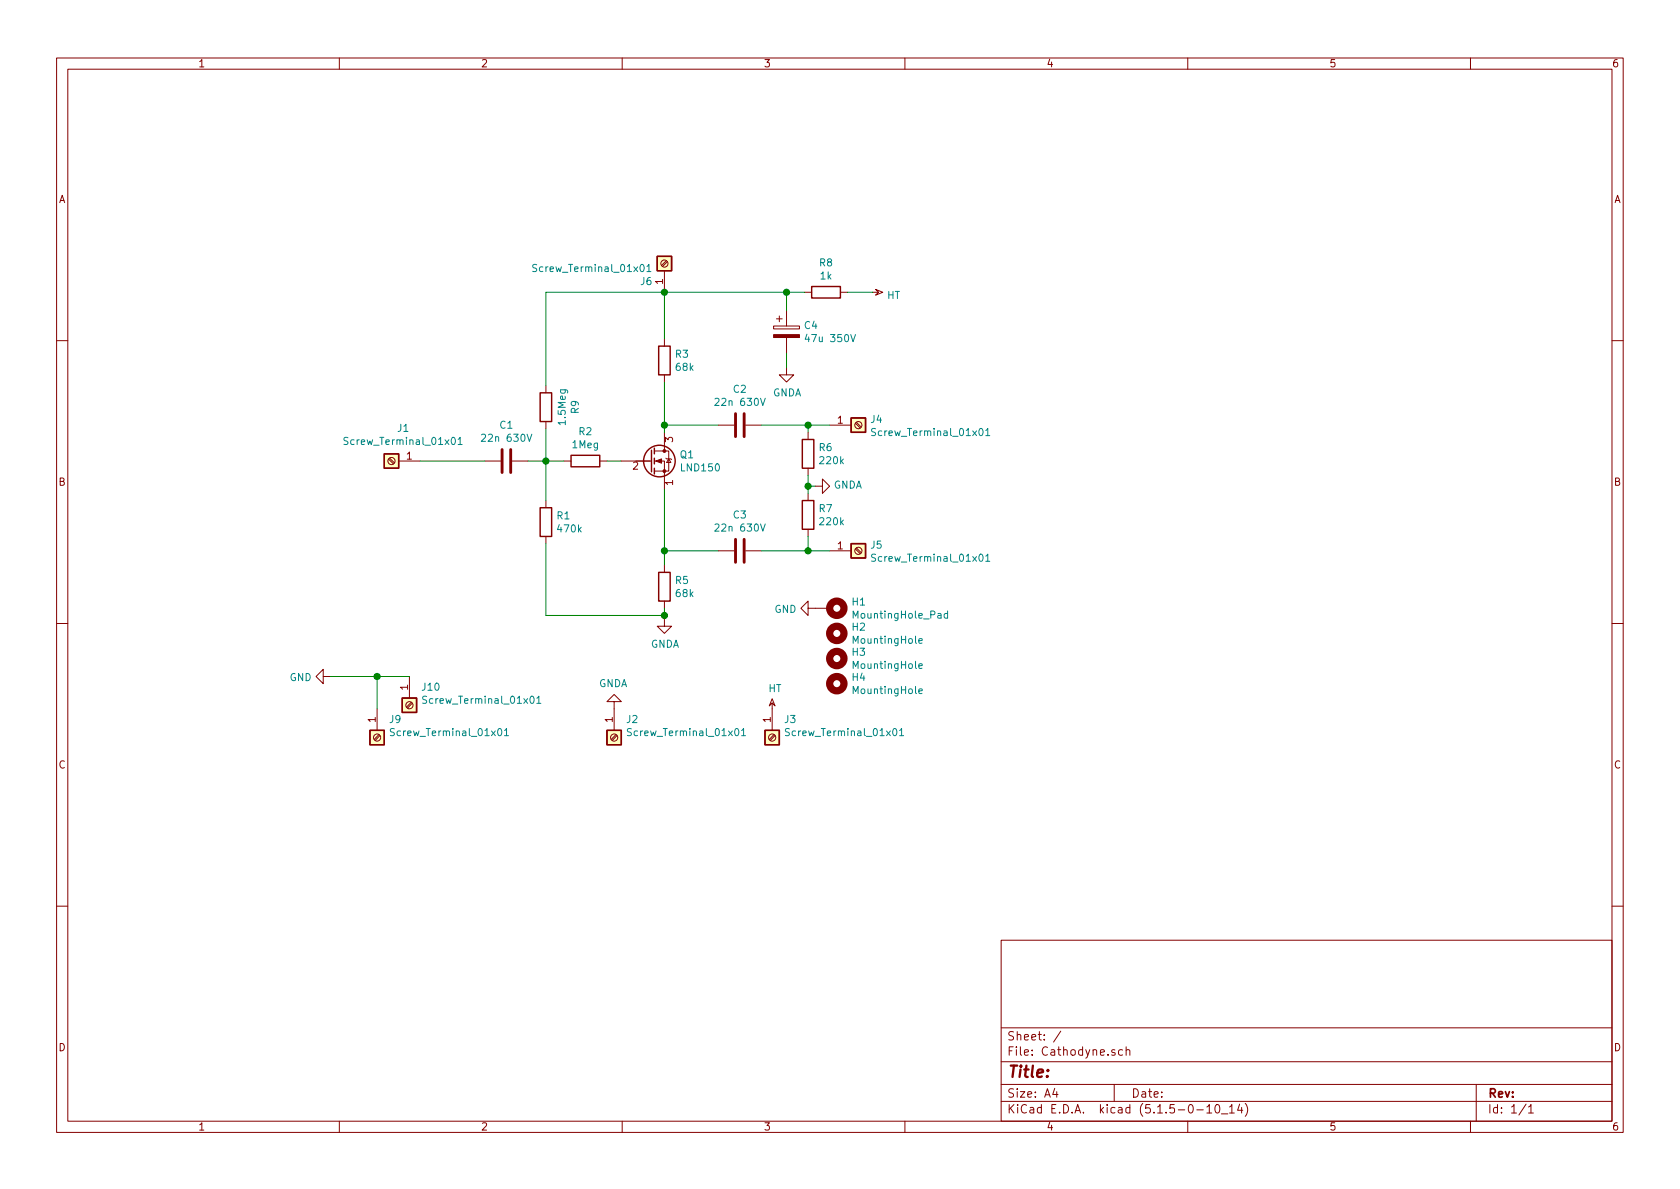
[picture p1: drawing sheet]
EESchema Schematic File Version 4
EELAYER 30 0
EELAYER END
$Descr A4 11693 8268
encoding utf-8
Sheet 1 1
Title ""
Date ""
Rev ""
Comp ""
Comment1 ""
Comment2 ""
Comment3 ""
Comment4 ""
$EndDescr
$Comp
L Device:R R1
U 1 1
P 3800 3625
F 0 "R1" H 3870 3671 50  0000 L CNN
F 1 "470k" H 3870 3580 50  0000 L CNN
F 2 "Resistor_THT:R_Axial_DIN0207_L6.3mm_D2.5mm_P7.62mm_Horizontal" V 3730 3625 50  0001 C CNN
F 3 "~" H 3800 3625 50  0001 C CNN
	1    3800 3625
	1    0    0    -1  
$EndComp
$Comp
L Device:R R5
U 1 1
P 4625 4075
F 0 "R5" H 4695 4121 50  0000 L CNN
F 1 "68k" H 4695 4030 50  0000 L CNN
F 2 "Resistor_THT:R_Axial_DIN0207_L6.3mm_D2.5mm_P7.62mm_Horizontal" V 4555 4075 50  0001 C CNN
F 3 "~" H 4625 4075 50  0001 C CNN
	1    4625 4075
	1    0    0    -1  
$EndComp
$Comp
L Device:R R3
U 1 1
P 4625 2500
F 0 "R3" H 4695 2546 50  0000 L CNN
F 1 "68k" H 4695 2455 50  0000 L CNN
F 2 "Resistor_THT:R_Axial_DIN0207_L6.3mm_D2.5mm_P7.62mm_Horizontal" V 4555 2500 50  0001 C CNN
F 3 "~" H 4625 2500 50  0001 C CNN
	1    4625 2500
	1    0    0    -1  
$EndComp
$Comp
L Device:R R6
U 1 1
P 5625 3150
F 0 "R6" H 5695 3196 50  0000 L CNN
F 1 "220k" H 5695 3105 50  0000 L CNN
F 2 "Resistor_THT:R_Axial_DIN0207_L6.3mm_D2.5mm_P7.62mm_Horizontal" V 5555 3150 50  0001 C CNN
F 3 "~" H 5625 3150 50  0001 C CNN
	1    5625 3150
	1    0    0    -1  
$EndComp
$Comp
L Device:R R7
U 1 1
P 5625 3575
F 0 "R7" H 5695 3621 50  0000 L CNN
F 1 "220k" H 5695 3530 50  0000 L CNN
F 2 "Resistor_THT:R_Axial_DIN0207_L6.3mm_D2.5mm_P7.62mm_Horizontal" V 5555 3575 50  0001 C CNN
F 3 "~" H 5625 3575 50  0001 C CNN
	1    5625 3575
	1    0    0    -1  
$EndComp
$Comp
L Device:C C1
U 1 1
P 3525 3200
F 0 "C1" V 3273 3200 50  0000 C CNN
F 1 "22n 630V" V 3364 3200 50  0000 C CNN
F 2 "Capacitor_THT:C_Rect_L13.0mm_W6.5mm_P7.50mm_P10.00mm" H 3563 3050 50  0001 C CNN
F 3 "~" H 3525 3200 50  0001 C CNN
	1    3525 3200
	0    1    1    0   
$EndComp
$Comp
L Device:C C3
U 1 1
P 5150 3825
F 0 "C3" V 4898 3825 50  0000 C CNN
F 1 "22n 630V" V 4989 3825 50  0000 C CNN
F 2 "Capacitor_THT:C_Rect_L13.0mm_W6.5mm_P7.50mm_P10.00mm" H 5188 3675 50  0001 C CNN
F 3 "~" H 5150 3825 50  0001 C CNN
	1    5150 3825
	0    1    1    0   
$EndComp
$Comp
L Device:C C2
U 1 1
P 5150 2950
F 0 "C2" V 4898 2950 50  0000 C CNN
F 1 "22n 630V" V 4989 2950 50  0000 C CNN
F 2 "Capacitor_THT:C_Rect_L13.0mm_W6.5mm_P7.50mm_P10.00mm" H 5188 2800 50  0001 C CNN
F 3 "~" H 5150 2950 50  0001 C CNN
	1    5150 2950
	0    1    1    0   
$EndComp
$Comp
L Device:Q_NMOS_SGD Q1
U 1 1
P 4525 3200
F 0 "Q1" H 4729 3246 50  0000 L CNN
F 1 "LND150" H 4729 3155 50  0000 L CNN
F 2 "Package_TO_SOT_THT:TO-92_HandSolder" H 4725 3300 50  0001 C CNN
F 3 "~" H 4525 3200 50  0001 C CNN
	1    4525 3200
	1    0    0    -1  
$EndComp
$Comp
L Device:R R2
U 1 1
P 4075 3200
F 0 "R2" V 3868 3200 50  0000 C CNN
F 1 "1Meg" V 3959 3200 50  0000 C CNN
F 2 "Resistor_THT:R_Axial_DIN0207_L6.3mm_D2.5mm_P7.62mm_Horizontal" V 4005 3200 50  0001 C CNN
F 3 "~" H 4075 3200 50  0001 C CNN
	1    4075 3200
	0    1    1    0   
$EndComp
Wire Wire Line
	3675 3200 3800 3200
Wire Wire Line
	3800 3200 3800 3475
Connection ~ 3800 3200
Wire Wire Line
	3800 3200 3925 3200
Wire Wire Line
	4225 3200 4325 3200
Wire Wire Line
	4625 3000 4625 2950
Wire Wire Line
	5000 2950 4625 2950
Connection ~ 4625 2950
Wire Wire Line
	4625 2950 4625 2650
Wire Wire Line
	4625 3825 4625 3925
Connection ~ 4625 3825
Wire Wire Line
	5000 3825 4625 3825
Wire Wire Line
	5300 3825 5625 3825
Wire Wire Line
	5625 3825 5625 3725
Wire Wire Line
	5300 2950 5625 2950
Wire Wire Line
	5625 2950 5625 3000
Wire Wire Line
	5625 3425 5625 3375
$Comp
L power:GNDA #PWR03
U 1 1
P 4625 4300
F 0 "#PWR03" H 4625 4050 50  0001 C CNN
F 1 "GNDA" H 4630 4127 50  0000 C CNN
F 2 "" H 4625 4300 50  0001 C CNN
F 3 "" H 4625 4300 50  0001 C CNN
	1    4625 4300
	1    0    0    -1  
$EndComp
$Comp
L power:GNDA #PWR05
U 1 1
P 5675 3375
F 0 "#PWR05" H 5675 3125 50  0001 C CNN
F 1 "GNDA" V 5680 3247 50  0000 R CNN
F 2 "" H 5675 3375 50  0001 C CNN
F 3 "" H 5675 3375 50  0001 C CNN
	1    5675 3375
	0    -1   -1   0   
$EndComp
Wire Wire Line
	4625 4225 4625 4275
Wire Wire Line
	5675 3375 5625 3375
Connection ~ 5625 3375
Wire Wire Line
	5625 3375 5625 3300
$Comp
L power:HT #PWR02
U 1 1
P 6075 2025
F 0 "#PWR02" H 6075 2145 50  0001 C CNN
F 1 "HT" V 6095 2123 50  0000 L CNN
F 2 "" H 6075 2025 50  0001 C CNN
F 3 "" H 6075 2025 50  0001 C CNN
	1    6075 2025
	0    1    1    0   
$EndComp
$Comp
L Connector:Screw_Terminal_01x01 J4
U 1 1
P 5975 2950
F 0 "J4" H 6055 2992 50  0000 L CNN
F 1 "Screw_Terminal_01x01" H 6055 2901 50  0000 L CNN
F 2 "Connector_Wire:SolderWirePad_1x01_Drill0.8mm" H 5975 2950 50  0001 C CNN
F 3 "~" H 5975 2950 50  0001 C CNN
	1    5975 2950
	1    0    0    -1  
$EndComp
$Comp
L Connector:Screw_Terminal_01x01 J5
U 1 1
P 5975 3825
F 0 "J5" H 6055 3867 50  0000 L CNN
F 1 "Screw_Terminal_01x01" H 6055 3776 50  0000 L CNN
F 2 "Connector_Wire:SolderWirePad_1x01_Drill0.8mm" H 5975 3825 50  0001 C CNN
F 3 "~" H 5975 3825 50  0001 C CNN
	1    5975 3825
	1    0    0    -1  
$EndComp
$Comp
L Connector:Screw_Terminal_01x01 J2
U 1 1
P 4275 5125
F 0 "J2" V 4147 5205 50  0000 L CNN
F 1 "Screw_Terminal_01x01" V 4238 5205 50  0000 L CNN
F 2 "Connector_Wire:SolderWirePad_1x01_Drill0.8mm" H 4275 5125 50  0001 C CNN
F 3 "~" H 4275 5125 50  0001 C CNN
	1    4275 5125
	0    1    1    0   
$EndComp
$Comp
L Connector:Screw_Terminal_01x01 J3
U 1 1
P 5375 5125
F 0 "J3" V 5247 5205 50  0000 L CNN
F 1 "Screw_Terminal_01x01" V 5338 5205 50  0000 L CNN
F 2 "Connector_Wire:SolderWirePad_1x01_Drill0.8mm" H 5375 5125 50  0001 C CNN
F 3 "~" H 5375 5125 50  0001 C CNN
	1    5375 5125
	0    1    1    0   
$EndComp
$Comp
L Mechanical:MountingHole H4
U 1 1
P 5825 4750
F 0 "H4" H 5925 4796 50  0000 L CNN
F 1 "MountingHole" H 5925 4705 50  0000 L CNN
F 2 "MountingHole:MountingHole_3.2mm_M3" H 5825 4750 50  0001 C CNN
F 3 "~" H 5825 4750 50  0001 C CNN
	1    5825 4750
	1    0    0    -1  
$EndComp
$Comp
L Mechanical:MountingHole H3
U 1 1
P 5825 4575
F 0 "H3" H 5925 4621 50  0000 L CNN
F 1 "MountingHole" H 5925 4530 50  0000 L CNN
F 2 "MountingHole:MountingHole_3.2mm_M3" H 5825 4575 50  0001 C CNN
F 3 "~" H 5825 4575 50  0001 C CNN
	1    5825 4575
	1    0    0    -1  
$EndComp
$Comp
L Mechanical:MountingHole H2
U 1 1
P 5825 4400
F 0 "H2" H 5925 4446 50  0000 L CNN
F 1 "MountingHole" H 5925 4355 50  0000 L CNN
F 2 "MountingHole:MountingHole_3.2mm_M3" H 5825 4400 50  0001 C CNN
F 3 "~" H 5825 4400 50  0001 C CNN
	1    5825 4400
	1    0    0    -1  
$EndComp
$Comp
L Mechanical:MountingHole_Pad H1
U 1 1
P 5775 4225
F 0 "H1" V 5729 4375 50  0000 L CNN
F 1 "MountingHole_Pad" V 5820 4375 50  0000 L CNN
F 2 "MountingHole:MountingHole_3.2mm_M3_Pad_Via" H 5775 4225 50  0001 C CNN
F 3 "~" H 5775 4225 50  0001 C CNN
	1    5775 4225
	0    1    1    0   
$EndComp
$Comp
L power:GNDA #PWR01
U 1 1
P 4275 4925
F 0 "#PWR01" H 4275 4675 50  0001 C CNN
F 1 "GNDA" H 4280 4752 50  0000 C CNN
F 2 "" H 4275 4925 50  0001 C CNN
F 3 "" H 4275 4925 50  0001 C CNN
	1    4275 4925
	-1   0    0    1   
$EndComp
$Comp
L power:HT #PWR04
U 1 1
P 5375 4925
F 0 "#PWR04" H 5375 5045 50  0001 C CNN
F 1 "HT" H 5395 5068 50  0000 C CNN
F 2 "" H 5375 4925 50  0001 C CNN
F 3 "" H 5375 4925 50  0001 C CNN
	1    5375 4925
	1    0    0    -1  
$EndComp
Wire Wire Line
	5775 2950 5625 2950
Connection ~ 5625 2950
Wire Wire Line
	5775 3825 5625 3825
Connection ~ 5625 3825
$Comp
L Connector:Screw_Terminal_01x01 J1
U 1 1
P 2725 3200
F 0 "J1" H 2643 2975 50  0000 C CNN
F 1 "Screw_Terminal_01x01" H 2643 3066 50  0000 C CNN
F 2 "Connector_Wire:SolderWirePad_1x01_Drill0.8mm" H 2725 3200 50  0001 C CNN
F 3 "~" H 2725 3200 50  0001 C CNN
	1    2725 3200
	-1   0    0    1   
$EndComp
$Comp
L power:GND #PWR06
U 1 1
P 5675 4225
F 0 "#PWR06" H 5675 3975 50  0001 C CNN
F 1 "GND" V 5680 4097 50  0000 R CNN
F 2 "" H 5675 4225 50  0001 C CNN
F 3 "" H 5675 4225 50  0001 C CNN
	1    5675 4225
	0    1    1    0   
$EndComp
$Comp
L Device:CP C4
U 1 1
P 5475 2300
F 0 "C4" H 5593 2346 50  0000 L CNN
F 1 "47u 350V" H 5593 2255 50  0000 L CNN
F 2 "Capacitor_THT:CP_Radial_D12.5mm_P5.00mm" H 5513 2150 50  0001 C CNN
F 3 "~" H 5475 2300 50  0001 C CNN
	1    5475 2300
	1    0    0    -1  
$EndComp
$Comp
L Device:R R8
U 1 1
P 5750 2025
F 0 "R8" V 5543 2025 50  0000 C CNN
F 1 "1k" V 5634 2025 50  0000 C CNN
F 2 "Resistor_THT:R_Axial_DIN0309_L9.0mm_D3.2mm_P12.70mm_Horizontal" V 5680 2025 50  0001 C CNN
F 3 "~" H 5750 2025 50  0001 C CNN
	1    5750 2025
	0    1    1    0   
$EndComp
$Comp
L power:GNDA #PWR07
U 1 1
P 5475 2550
F 0 "#PWR07" H 5475 2300 50  0001 C CNN
F 1 "GNDA" H 5480 2377 50  0000 C CNN
F 2 "" H 5475 2550 50  0001 C CNN
F 3 "" H 5475 2550 50  0001 C CNN
	1    5475 2550
	1    0    0    -1  
$EndComp
Wire Wire Line
	4625 2025 5475 2025
Wire Wire Line
	4625 2025 4625 2350
Wire Wire Line
	5900 2025 6075 2025
Wire Wire Line
	5475 2150 5475 2025
Connection ~ 5475 2025
Wire Wire Line
	5475 2025 5600 2025
Wire Wire Line
	5475 2550 5475 2450
Wire Wire Line
	2925 3200 3375 3200
$Comp
L Connector:Screw_Terminal_01x01 J6
U 1 1
P 4625 1825
F 0 "J6" V 4497 1905 50  0000 L CNN
F 1 "Screw_Terminal_01x01" V 4588 1905 50  0000 L CNN
F 2 "Connector_Wire:SolderWirePad_1x01_Drill0.8mm" H 4625 1825 50  0001 C CNN
F 3 "~" H 4625 1825 50  0001 C CNN
	1    4625 1825
	0    -1   -1   0   
$EndComp
Connection ~ 4625 2025
Wire Wire Line
	3800 2975 3800 3200
$Comp
L power:GND #PWR0101
U 1 1
P 2300 4700
F 0 "#PWR0101" H 2300 4450 50  0001 C CNN
F 1 "GND" V 2305 4572 50  0000 R CNN
F 2 "" H 2300 4700 50  0001 C CNN
F 3 "" H 2300 4700 50  0001 C CNN
	1    2300 4700
	0    1    1    0   
$EndComp
$Comp
L Connector:Screw_Terminal_01x01 J10
U 1 1
P 2850 4900
F 0 "J10" V 2722 4980 50  0000 L CNN
F 1 "Screw_Terminal_01x01" V 2813 4980 50  0000 L CNN
F 2 "Connector_Wire:SolderWirePad_1x01_Drill0.8mm" H 2850 4900 50  0001 C CNN
F 3 "~" H 2850 4900 50  0001 C CNN
	1    2850 4900
	0    1    1    0   
$EndComp
$Comp
L Connector:Screw_Terminal_01x01 J9
U 1 1
P 2625 5125
F 0 "J9" V 2497 5205 50  0000 L CNN
F 1 "Screw_Terminal_01x01" V 2588 5205 50  0000 L CNN
F 2 "Connector_Wire:SolderWirePad_1x01_Drill0.8mm" H 2625 5125 50  0001 C CNN
F 3 "~" H 2625 5125 50  0001 C CNN
	1    2625 5125
	0    1    1    0   
$EndComp
Wire Wire Line
	2850 4700 2625 4700
Wire Wire Line
	2625 4925 2625 4700
Connection ~ 2625 4700
Wire Wire Line
	4625 3400 4625 3825
Wire Wire Line
	4625 2025 3800 2025
Wire Wire Line
	3800 2025 3800 2675
Wire Wire Line
	3800 4275 4625 4275
Wire Wire Line
	3800 3775 3800 4275
Connection ~ 4625 4275
Wire Wire Line
	4625 4275 4625 4300
Wire Wire Line
	2300 4700 2625 4700
$Comp
L Device:R R9
U 1 1
P 3800 2825
F 0 "R9" V 3593 2825 50  0000 C CNN
F 1 "1.5Meg" V 3684 2825 50  0000 C CNN
F 2 "Resistor_THT:R_Axial_DIN0207_L6.3mm_D2.5mm_P7.62mm_Horizontal" V 3730 2825 50  0001 C CNN
F 3 "~" H 3800 2825 50  0001 C CNN
	1    3800 2825
	-1   0    0    1   
$EndComp
$EndSCHEMATC
